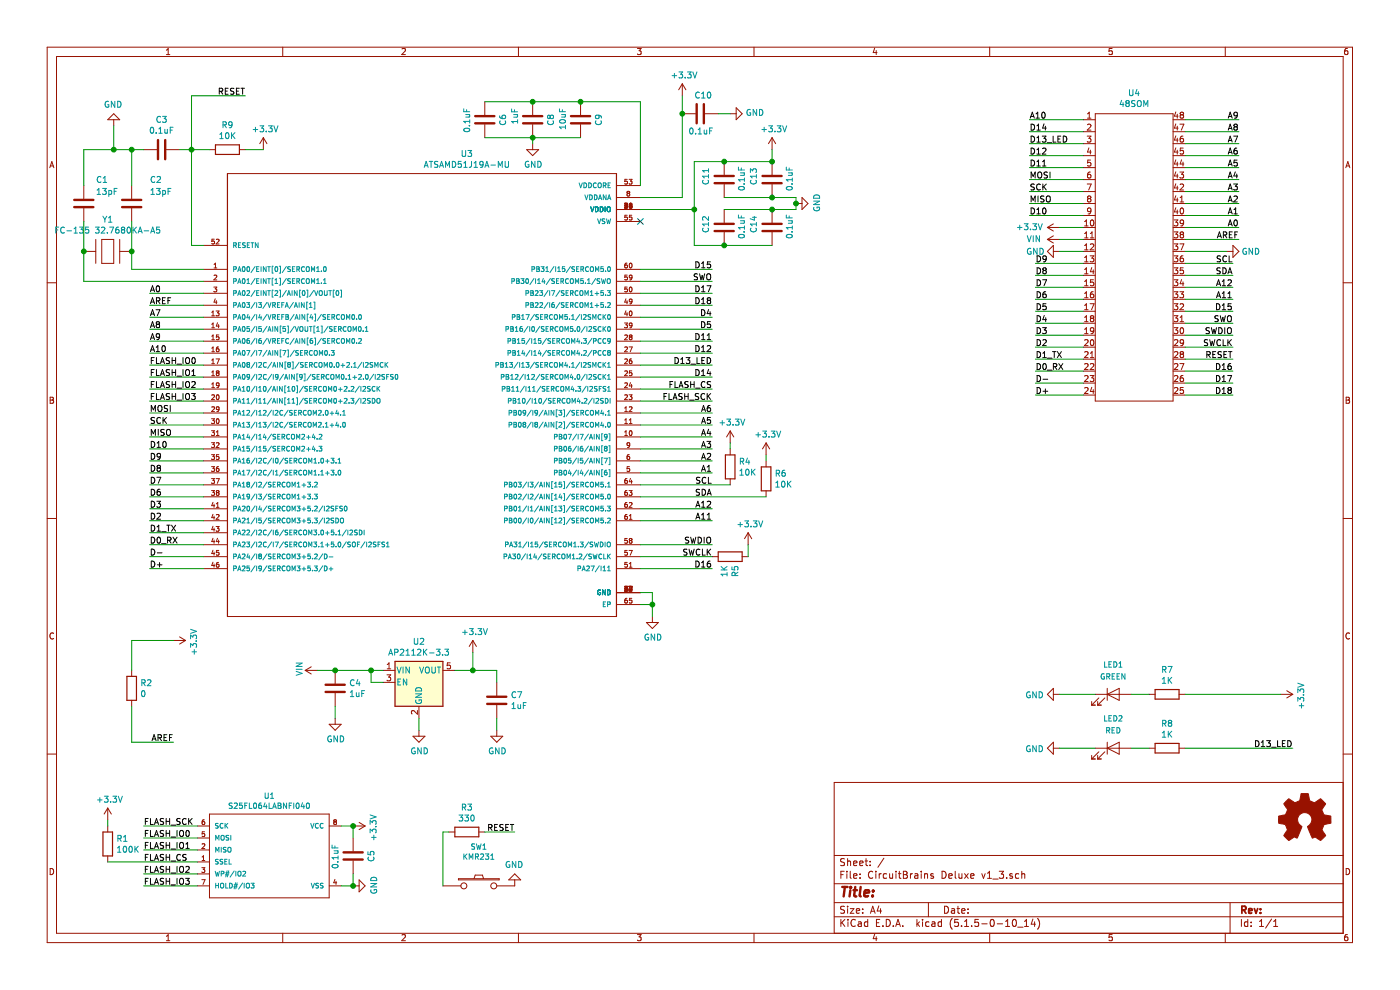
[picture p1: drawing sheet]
EESchema Schematic File Version 4
EELAYER 30 0
EELAYER END
$Descr A4 11693 8268
encoding utf-8
Sheet 1 1
Title ""
Date ""
Rev ""
Comp ""
Comment1 ""
Comment2 ""
Comment3 ""
Comment4 ""
$EndDescr
$Comp
L Kevin-Clock:XTAL-3.2X1.5 Y1
U 1 1
P 900 2100
F 0 "Y1" H 900 2368 50  0000 C CNN
F 1 "FC-135 32.7680KA-A5" H 900 2277 50  0000 C CNN
F 2 "Kevin-Misc:XTAL3.2x1.5" H 900 2100 50  0001 C CNN
F 3 "~" H 900 2100 50  0001 C CNN
	1    900  2100
	1    0    0    -1  
$EndComp
$Comp
L Device:C C1
U 1 1
P 700 1700
F 0 "C1" H 800 1900 50  0000 L CNN
F 1 "13pF" H 800 1800 50  0000 L CNN
F 2 "Capacitor_SMD:C_0603_1608Metric" H 738 1550 50  0001 C CNN
F 3 "~" H 700 1700 50  0001 C CNN
	1    700  1700
	1    0    0    -1  
$EndComp
$Comp
L Device:C C2
U 1 1
P 1100 1700
F 0 "C2" H 1250 1900 50  0000 L CNN
F 1 "13pF" H 1250 1800 50  0000 L CNN
F 2 "Capacitor_SMD:C_0603_1608Metric" H 1138 1550 50  0001 C CNN
F 3 "~" H 1100 1700 50  0001 C CNN
	1    1100 1700
	1    0    0    -1  
$EndComp
Wire Wire Line
	1700 2250 1100 2250
Wire Wire Line
	1100 2250 1100 2100
$Comp
L power:GND #PWR01
U 1 1
P 950 1050
F 0 "#PWR01" H 950 800 50  0001 C CNN
F 1 "GND" H 955 877 50  0000 C CNN
F 2 "" H 950 1050 50  0001 C CNN
F 3 "" H 950 1050 50  0001 C CNN
	1    950  1050
	-1   0    0    1   
$EndComp
$Comp
L power:GND #PWR013
U 1 1
P 5450 5150
F 0 "#PWR013" H 5450 4900 50  0001 C CNN
F 1 "GND" H 5455 4977 50  0000 C CNN
F 2 "" H 5450 5150 50  0001 C CNN
F 3 "" H 5450 5150 50  0001 C CNN
	1    5450 5150
	1    0    0    -1  
$EndComp
Wire Wire Line
	5350 4950 5450 4950
Wire Wire Line
	5450 4950 5450 5050
$Comp
L Device:C C3
U 1 1
P 1350 1250
F 0 "C3" V 1098 1250 50  0000 C CNN
F 1 "0.1uF" V 1189 1250 50  0000 C CNN
F 2 "Capacitor_SMD:C_0603_1608Metric" H 1388 1100 50  0001 C CNN
F 3 "~" H 1350 1250 50  0001 C CNN
	1    1350 1250
	0    1    1    0   
$EndComp
Wire Wire Line
	1100 2100 1100 1850
Connection ~ 1100 2100
Wire Wire Line
	1100 1550 1100 1250
Wire Wire Line
	1100 1250 950  1250
Connection ~ 950  1250
Wire Wire Line
	1200 1250 1100 1250
Connection ~ 1100 1250
Wire Wire Line
	950  1250 950  1050
Wire Wire Line
	1700 2050 1600 2050
Wire Wire Line
	1600 2050 1600 1250
Wire Wire Line
	1600 1250 1500 1250
Connection ~ 1600 1250
Wire Wire Line
	1600 1250 1600 800 
Wire Wire Line
	1600 800  2050 800 
Text Label 2050 800  2    50   ~ 0
RESET
$Comp
L power:+3.3V #PWR014
U 1 1
P 5700 800
F 0 "#PWR014" H 5700 650 50  0001 C CNN
F 1 "+3.3V" H 5715 973 50  0000 C CNN
F 2 "" H 5700 800 50  0001 C CNN
F 3 "" H 5700 800 50  0001 C CNN
	1    5700 800 
	1    0    0    -1  
$EndComp
$Comp
L power:GND #PWR015
U 1 1
P 6100 950
F 0 "#PWR015" H 6100 700 50  0001 C CNN
F 1 "GND" V 6105 822 50  0000 R CNN
F 2 "" H 6100 950 50  0001 C CNN
F 3 "" H 6100 950 50  0001 C CNN
	1    6100 950 
	0    -1   -1   0   
$EndComp
$Comp
L Device:C C10
U 1 1
P 5850 950
F 0 "C10" V 6000 1000 50  0000 R CNN
F 1 "0.1uF" V 5700 1050 50  0000 R CNN
F 2 "Capacitor_SMD:C_0603_1608Metric" H 5888 800 50  0001 C CNN
F 3 "~" H 5850 950 50  0001 C CNN
	1    5850 950 
	0    -1   -1   0   
$EndComp
Wire Wire Line
	5700 950  5700 800 
Wire Wire Line
	6000 950  6100 950 
$Comp
L Device:C C9
U 1 1
P 4850 1000
F 0 "C9" V 5000 1050 50  0000 R CNN
F 1 "10uF" V 4700 1100 50  0000 R CNN
F 2 "Capacitor_SMD:C_0603_1608Metric" H 4888 850 50  0001 C CNN
F 3 "~" H 4850 1000 50  0001 C CNN
	1    4850 1000
	1    0    0    -1  
$EndComp
$Comp
L Device:C C8
U 1 1
P 4450 1000
F 0 "C8" V 4600 1050 50  0000 R CNN
F 1 "1uF" V 4300 1100 50  0000 R CNN
F 2 "Capacitor_SMD:C_0603_1608Metric" H 4488 850 50  0001 C CNN
F 3 "~" H 4450 1000 50  0001 C CNN
	1    4450 1000
	1    0    0    -1  
$EndComp
$Comp
L Device:C C6
U 1 1
P 4050 1000
F 0 "C6" V 4200 1050 50  0000 R CNN
F 1 "0.1uF" V 3900 1100 50  0000 R CNN
F 2 "Capacitor_SMD:C_0603_1608Metric" H 4088 850 50  0001 C CNN
F 3 "~" H 4050 1000 50  0001 C CNN
	1    4050 1000
	1    0    0    -1  
$EndComp
Wire Wire Line
	5350 850  4850 850 
Wire Wire Line
	4850 850  4450 850 
Connection ~ 4850 850 
Wire Wire Line
	4050 850  4450 850 
Connection ~ 4450 850 
$Comp
L power:GND #PWR012
U 1 1
P 4450 1200
F 0 "#PWR012" H 4450 950 50  0001 C CNN
F 1 "GND" H 4455 1027 50  0000 C CNN
F 2 "" H 4450 1200 50  0001 C CNN
F 3 "" H 4450 1200 50  0001 C CNN
	1    4450 1200
	1    0    0    -1  
$EndComp
Wire Wire Line
	4850 1150 4450 1150
Wire Wire Line
	4450 1150 4050 1150
Connection ~ 4450 1150
Wire Wire Line
	4450 1150 4450 1200
$Comp
L power:GND #PWR011
U 1 1
P 4300 7400
F 0 "#PWR011" H 4300 7150 50  0001 C CNN
F 1 "GND" H 4305 7227 50  0000 C CNN
F 2 "" H 4300 7400 50  0001 C CNN
F 3 "" H 4300 7400 50  0001 C CNN
	1    4300 7400
	-1   0    0    1   
$EndComp
$Comp
L Device:R R5
U 1 1
P 6100 4650
F 0 "R5" H 6170 4696 50  0000 L CNN
F 1 "1K" H 6170 4605 50  0000 L CNN
F 2 "Resistor_SMD:R_0603_1608Metric" V 6030 4650 50  0001 C CNN
F 3 "~" H 6100 4650 50  0001 C CNN
	1    6100 4650
	0    1    1    0   
$EndComp
$Comp
L power:+3.3V #PWR017
U 1 1
P 6250 4550
F 0 "#PWR017" H 6250 4400 50  0001 C CNN
F 1 "+3.3V" H 6265 4723 50  0000 C CNN
F 2 "" H 6250 4550 50  0001 C CNN
F 3 "" H 6250 4550 50  0001 C CNN
	1    6250 4550
	1    0    0    -1  
$EndComp
Wire Wire Line
	6250 4650 6250 4550
$Comp
L power:+3.3V #PWR06
U 1 1
P 2950 6900
F 0 "#PWR06" H 2950 6750 50  0001 C CNN
F 1 "+3.3V" H 2965 7073 50  0000 C CNN
F 2 "" H 2950 6900 50  0001 C CNN
F 3 "" H 2950 6900 50  0001 C CNN
	1    2950 6900
	0    1    1    0   
$EndComp
$Comp
L power:GND #PWR07
U 1 1
P 2950 7400
F 0 "#PWR07" H 2950 7150 50  0001 C CNN
F 1 "GND" H 2955 7227 50  0000 C CNN
F 2 "" H 2950 7400 50  0001 C CNN
F 3 "" H 2950 7400 50  0001 C CNN
	1    2950 7400
	0    -1   -1   0   
$EndComp
Wire Wire Line
	1650 6900 1200 6900
Wire Wire Line
	1650 7000 1200 7000
Wire Wire Line
	1650 7100 1200 7100
Wire Wire Line
	1650 7300 1200 7300
Wire Wire Line
	1650 7400 1200 7400
$Comp
L Device:R R1
U 1 1
P 900 7050
F 0 "R1" H 970 7096 50  0000 L CNN
F 1 "100K" H 970 7005 50  0000 L CNN
F 2 "Resistor_SMD:R_0603_1608Metric" V 830 7050 50  0001 C CNN
F 3 "~" H 900 7050 50  0001 C CNN
	1    900  7050
	1    0    0    -1  
$EndComp
$Comp
L power:+3.3V #PWR02
U 1 1
P 900 6850
F 0 "#PWR02" H 900 6700 50  0001 C CNN
F 1 "+3.3V" H 915 7023 50  0000 C CNN
F 2 "" H 900 6850 50  0001 C CNN
F 3 "" H 900 6850 50  0001 C CNN
	1    900  6850
	1    0    0    -1  
$EndComp
Text Label 1200 6900 0    50   ~ 0
FLASH_SCK
Text Label 1200 7000 0    50   ~ 0
FLASH_IO0
Text Label 1200 7100 0    50   ~ 0
FLASH_IO1
Text Label 1200 7200 0    50   ~ 0
FLASH_CS
Text Label 1200 7300 0    50   ~ 0
FLASH_IO2
Text Label 1200 7400 0    50   ~ 0
FLASH_IO3
$Comp
L Regulator_Linear:AP2112K-3.3 U2
U 1 1
P 3500 5700
F 0 "U2" H 3500 6042 50  0000 C CNN
F 1 "AP2112K-3.3" H 3500 5951 50  0000 C CNN
F 2 "Package_TO_SOT_SMD:SOT-23-5" H 3500 6025 50  0001 C CNN
F 3 "https://www.diodes.com/assets/Datasheets/AP2112.pdf" H 3500 5800 50  0001 C CNN
	1    3500 5700
	1    0    0    -1  
$EndComp
$Comp
L Device:C C7
U 1 1
P 4150 5850
F 0 "C7" H 4265 5896 50  0000 L CNN
F 1 "1uF" H 4265 5805 50  0000 L CNN
F 2 "Capacitor_SMD:C_0603_1608Metric" H 4188 5700 50  0001 C CNN
F 3 "~" H 4150 5850 50  0001 C CNN
	1    4150 5850
	1    0    0    -1  
$EndComp
$Comp
L power:GND #PWR010
U 1 1
P 4150 6100
F 0 "#PWR010" H 4150 5850 50  0001 C CNN
F 1 "GND" H 4155 5927 50  0000 C CNN
F 2 "" H 4150 6100 50  0001 C CNN
F 3 "" H 4150 6100 50  0001 C CNN
	1    4150 6100
	1    0    0    -1  
$EndComp
Wire Wire Line
	4150 6000 4150 6100
$Comp
L power:+3.3V #PWR09
U 1 1
P 3950 5450
F 0 "#PWR09" H 3950 5300 50  0001 C CNN
F 1 "+3.3V" H 3965 5623 50  0000 C CNN
F 2 "" H 3950 5450 50  0001 C CNN
F 3 "" H 3950 5450 50  0001 C CNN
	1    3950 5450
	1    0    0    -1  
$EndComp
Wire Wire Line
	4150 5700 4150 5600
Wire Wire Line
	4150 5600 3950 5600
Wire Wire Line
	3950 5450 3950 5600
$Comp
L power:GND #PWR08
U 1 1
P 3500 6100
F 0 "#PWR08" H 3500 5850 50  0001 C CNN
F 1 "GND" H 3505 5927 50  0000 C CNN
F 2 "" H 3500 6100 50  0001 C CNN
F 3 "" H 3500 6100 50  0001 C CNN
	1    3500 6100
	1    0    0    -1  
$EndComp
Wire Wire Line
	3500 6000 3500 6100
$Comp
L Device:C C4
U 1 1
P 2800 5750
F 0 "C4" H 2915 5796 50  0000 L CNN
F 1 "1uF" H 2915 5705 50  0000 L CNN
F 2 "Capacitor_SMD:C_0603_1608Metric" H 2838 5600 50  0001 C CNN
F 3 "~" H 2800 5750 50  0001 C CNN
	1    2800 5750
	1    0    0    -1  
$EndComp
$Comp
L power:GND #PWR05
U 1 1
P 2800 6000
F 0 "#PWR05" H 2800 5750 50  0001 C CNN
F 1 "GND" H 2805 5827 50  0000 C CNN
F 2 "" H 2800 6000 50  0001 C CNN
F 3 "" H 2800 6000 50  0001 C CNN
	1    2800 6000
	1    0    0    -1  
$EndComp
Wire Wire Line
	2800 5900 2800 6000
Connection ~ 5700 950 
Wire Wire Line
	5350 1650 5700 1650
Wire Wire Line
	5700 950  5700 1650
$Comp
L power:+3.3V #PWR019
U 1 1
P 6450 1250
F 0 "#PWR019" H 6450 1100 50  0001 C CNN
F 1 "+3.3V" H 6465 1423 50  0000 C CNN
F 2 "" H 6450 1250 50  0001 C CNN
F 3 "" H 6450 1250 50  0001 C CNN
	1    6450 1250
	1    0    0    -1  
$EndComp
$Comp
L Device:C C11
U 1 1
P 6050 1500
F 0 "C11" V 6200 1550 50  0000 R CNN
F 1 "0.1uF" V 5900 1600 50  0000 R CNN
F 2 "Capacitor_SMD:C_0603_1608Metric" H 6088 1350 50  0001 C CNN
F 3 "~" H 6050 1500 50  0001 C CNN
	1    6050 1500
	-1   0    0    1   
$EndComp
$Comp
L Device:C C13
U 1 1
P 6450 1500
F 0 "C13" V 6600 1550 50  0000 R CNN
F 1 "0.1uF" V 6300 1600 50  0000 R CNN
F 2 "Capacitor_SMD:C_0603_1608Metric" H 6488 1350 50  0001 C CNN
F 3 "~" H 6450 1500 50  0001 C CNN
	1    6450 1500
	-1   0    0    1   
$EndComp
$Comp
L Device:C C12
U 1 1
P 6050 1900
F 0 "C12" V 6200 1950 50  0000 R CNN
F 1 "0.1uF" V 5900 2000 50  0000 R CNN
F 2 "Capacitor_SMD:C_0603_1608Metric" H 6088 1750 50  0001 C CNN
F 3 "~" H 6050 1900 50  0001 C CNN
	1    6050 1900
	-1   0    0    1   
$EndComp
$Comp
L Device:C C14
U 1 1
P 6450 1900
F 0 "C14" V 6600 1950 50  0000 R CNN
F 1 "0.1uF" V 6300 2000 50  0000 R CNN
F 2 "Capacitor_SMD:C_0603_1608Metric" H 6488 1750 50  0001 C CNN
F 3 "~" H 6450 1900 50  0001 C CNN
	1    6450 1900
	-1   0    0    1   
$EndComp
Wire Wire Line
	6050 1350 6450 1350
Connection ~ 6450 1350
$Comp
L power:GND #PWR020
U 1 1
P 6650 1700
F 0 "#PWR020" H 6650 1450 50  0001 C CNN
F 1 "GND" H 6655 1527 50  0000 C CNN
F 2 "" H 6650 1700 50  0001 C CNN
F 3 "" H 6650 1700 50  0001 C CNN
	1    6650 1700
	0    -1   -1   0   
$EndComp
Wire Wire Line
	6450 1350 6450 1250
Wire Wire Line
	6050 1350 5800 1350
Connection ~ 6050 1350
Wire Wire Line
	6050 1750 6450 1750
Wire Wire Line
	6050 1650 6450 1650
Wire Wire Line
	6450 2050 6050 2050
Wire Wire Line
	6050 2050 5800 2050
Wire Wire Line
	5800 2050 5800 1750
Connection ~ 6050 2050
Wire Wire Line
	6450 1750 6650 1750
Wire Wire Line
	6650 1750 6650 1700
Connection ~ 6450 1750
Wire Wire Line
	6450 1650 6650 1650
Wire Wire Line
	6650 1650 6650 1700
Connection ~ 6450 1650
Connection ~ 6650 1700
Wire Wire Line
	5350 850  5350 1550
Wire Wire Line
	5350 1750 5800 1750
Connection ~ 5800 1750
Wire Wire Line
	5800 1750 5800 1350
Wire Wire Line
	3700 7400 3700 6950
Wire Wire Line
	3700 6950 3750 6950
Text Label 4300 6950 2    50   ~ 0
RESET
Wire Wire Line
	1700 2450 1250 2450
Wire Wire Line
	1700 2650 1250 2650
Wire Wire Line
	1700 2750 1250 2750
Wire Wire Line
	1700 2850 1250 2850
Text Label 1250 2450 0    50   ~ 0
A0
Text Label 1250 2850 0    50   ~ 0
A9
Text Label 1250 2950 0    50   ~ 0
A10
Wire Wire Line
	1700 3050 1250 3050
Text Label 1250 3050 0    50   ~ 0
FLASH_IO0
Wire Wire Line
	1700 3150 1250 3150
Wire Wire Line
	1700 3250 1250 3250
Wire Wire Line
	1700 3350 1250 3350
Text Label 1250 3150 0    50   ~ 0
FLASH_IO1
Text Label 1250 3250 0    50   ~ 0
FLASH_IO2
Text Label 1250 3350 0    50   ~ 0
FLASH_IO3
Wire Wire Line
	1700 3450 1250 3450
Wire Wire Line
	1700 3550 1250 3550
Wire Wire Line
	1700 3650 1250 3650
Text Label 1250 3450 0    50   ~ 0
MOSI
Text Label 1250 3550 0    50   ~ 0
SCK
Text Label 1250 3650 0    50   ~ 0
MISO
Wire Wire Line
	1700 4450 1250 4450
Wire Wire Line
	1700 4550 1250 4550
Wire Wire Line
	1700 4650 1250 4650
Wire Wire Line
	1700 4750 1250 4750
Text Label 5950 3050 2    50   ~ 0
D13_LED
Text Label 1250 4250 0    50   ~ 0
D3
Text Label 5950 2450 2    50   ~ 0
D17
Text Label 1250 4350 0    50   ~ 0
D2
Text Label 1250 4450 0    50   ~ 0
D1_TX
Text Label 1250 4550 0    50   ~ 0
D0_RX
Text Label 1250 4650 0    50   ~ 0
D-
Text Label 1250 4750 0    50   ~ 0
D+
Text Label 5950 4650 2    50   ~ 0
SWCLK
Text Label 5950 4550 2    50   ~ 0
SWDIO
Text Label 5950 4050 2    50   ~ 0
SCL
Text Label 5950 4150 2    50   ~ 0
SDA
Text Label 1250 2750 0    50   ~ 0
A8
Text Label 1250 2650 0    50   ~ 0
A7
Text Label 5950 3350 2    50   ~ 0
FLASH_SCK
Text Label 5950 3250 2    50   ~ 0
FLASH_CS
Text Label 5950 2950 2    50   ~ 0
D12
Text Label 5950 2550 2    50   ~ 0
D18
Text Label 1250 3850 0    50   ~ 0
D9
Text Label 5950 2850 2    50   ~ 0
D11
Text Label 1250 3750 0    50   ~ 0
D10
Text Label 5950 2350 2    50   ~ 0
SWO
$Comp
L power:+3.3V #PWR029
U 1 1
P 10700 5800
F 0 "#PWR029" H 10700 5650 50  0001 C CNN
F 1 "+3.3V" H 10715 5973 50  0000 C CNN
F 2 "" H 10700 5800 50  0001 C CNN
F 3 "" H 10700 5800 50  0001 C CNN
	1    10700 5800
	0    1    1    0   
$EndComp
$Comp
L Device:R R7
U 1 1
P 9750 5800
F 0 "R7" V 9543 5800 50  0000 C CNN
F 1 "1K" V 9634 5800 50  0000 C CNN
F 2 "Resistor_SMD:R_0603_1608Metric" V 9680 5800 50  0001 C CNN
F 3 "~" H 9750 5800 50  0001 C CNN
	1    9750 5800
	0    1    1    0   
$EndComp
$Comp
L Device:LED LED1
U 1 1
P 9300 5800
F 0 "LED1" H 9300 6050 45  0000 C CNN
F 1 "GREEN" H 9300 5950 45  0000 C CNN
F 2 "LED_SMD:LED_0603_1608Metric" H 9330 5950 20  0001 C CNN
F 3 "" H 9300 5800 50  0001 C CNN
	1    9300 5800
	1    0    0    -1  
$EndComp
$Comp
L power:GND #PWR023
U 1 1
P 8850 5800
F 0 "#PWR023" H 8850 5550 50  0001 C CNN
F 1 "GND" V 8855 5672 50  0000 R CNN
F 2 "" H 8850 5800 50  0001 C CNN
F 3 "" H 8850 5800 50  0001 C CNN
	1    8850 5800
	0    1    1    0   
$EndComp
Wire Wire Line
	9600 5800 9450 5800
Wire Wire Line
	9150 5800 8850 5800
$Comp
L power:GND #PWR024
U 1 1
P 8850 6250
F 0 "#PWR024" H 8850 6000 50  0001 C CNN
F 1 "GND" V 8855 6122 50  0000 R CNN
F 2 "" H 8850 6250 50  0001 C CNN
F 3 "" H 8850 6250 50  0001 C CNN
	1    8850 6250
	0    1    1    0   
$EndComp
Wire Wire Line
	8850 6250 9150 6250
Wire Wire Line
	9450 6250 9600 6250
Text Label 10800 6250 2    50   ~ 0
D13_LED
Wire Wire Line
	5350 4650 5950 4650
Wire Wire Line
	5350 4550 5950 4550
Wire Wire Line
	5350 3550 5950 3550
Wire Wire Line
	5350 3450 5950 3450
Wire Wire Line
	5350 3350 5950 3350
Wire Wire Line
	5350 3250 5950 3250
Wire Wire Line
	5350 2450 5950 2450
Wire Wire Line
	5350 2250 5950 2250
Wire Wire Line
	5350 2550 5950 2550
Wire Wire Line
	5350 2350 5950 2350
Wire Wire Line
	900  6850 900  6900
Wire Wire Line
	700  2350 700  2100
Wire Wire Line
	700  2350 1700 2350
Wire Wire Line
	700  2100 700  1850
Connection ~ 700  2100
Wire Wire Line
	700  1550 700  1250
Wire Wire Line
	700  1250 950  1250
$Comp
L Device:R R3
U 1 1
P 3900 6950
F 0 "R3" V 3693 6950 50  0000 C CNN
F 1 "330" V 3784 6950 50  0000 C CNN
F 2 "Resistor_SMD:R_0603_1608Metric" V 3830 6950 50  0001 C CNN
F 3 "~" H 3900 6950 50  0001 C CNN
	1    3900 6950
	0    1    1    0   
$EndComp
Wire Wire Line
	4050 6950 4300 6950
$Comp
L Device:C C5
U 1 1
P 2950 7150
F 0 "C5" V 3100 7200 50  0000 R CNN
F 1 "0.1uF" V 2800 7250 50  0000 R CNN
F 2 "Capacitor_SMD:C_0603_1608Metric" H 2988 7000 50  0001 C CNN
F 3 "~" H 2950 7150 50  0001 C CNN
	1    2950 7150
	1    0    0    -1  
$EndComp
Wire Wire Line
	2850 7400 2950 7400
Wire Wire Line
	2850 6900 2950 6900
Wire Wire Line
	2950 7000 2950 6900
Connection ~ 2950 6900
Wire Wire Line
	2950 7300 2950 7400
Connection ~ 2950 7400
Wire Wire Line
	1700 2550 1250 2550
Wire Wire Line
	5350 4050 6100 4050
Wire Wire Line
	5350 4150 6400 4150
Wire Wire Line
	6400 3800 6400 3850
$Comp
L power:+3.3V #PWR018
U 1 1
P 6400 3800
F 0 "#PWR018" H 6400 3650 50  0001 C CNN
F 1 "+3.3V" H 6415 3973 50  0000 C CNN
F 2 "" H 6400 3800 50  0001 C CNN
F 3 "" H 6400 3800 50  0001 C CNN
	1    6400 3800
	1    0    0    -1  
$EndComp
$Comp
L Device:R R6
U 1 1
P 6400 4000
F 0 "R6" H 6470 4046 50  0000 L CNN
F 1 "10K" H 6470 3955 50  0000 L CNN
F 2 "Resistor_SMD:R_0603_1608Metric" V 6330 4000 50  0001 C CNN
F 3 "~" H 6400 4000 50  0001 C CNN
	1    6400 4000
	1    0    0    -1  
$EndComp
Wire Wire Line
	6100 3700 6100 3750
$Comp
L power:+3.3V #PWR016
U 1 1
P 6100 3700
F 0 "#PWR016" H 6100 3550 50  0001 C CNN
F 1 "+3.3V" H 6115 3873 50  0000 C CNN
F 2 "" H 6100 3700 50  0001 C CNN
F 3 "" H 6100 3700 50  0001 C CNN
	1    6100 3700
	1    0    0    -1  
$EndComp
$Comp
L Device:R R4
U 1 1
P 6100 3900
F 0 "R4" H 6170 3946 50  0000 L CNN
F 1 "10K" H 6170 3855 50  0000 L CNN
F 2 "Resistor_SMD:R_0603_1608Metric" V 6030 3900 50  0001 C CNN
F 3 "~" H 6100 3900 50  0001 C CNN
	1    6100 3900
	1    0    0    -1  
$EndComp
$Comp
L Graphic:Logo_Open_Hardware_Small #LOGO1
U 1 1
P 10900 6850
F 0 "#LOGO1" H 10900 7125 50  0001 C CNN
F 1 "Logo_Open_Hardware_Small" H 10900 6625 50  0001 C CNN
F 2 "" H 10900 6850 50  0001 C CNN
F 3 "~" H 10900 6850 50  0001 C CNN
	1    10900 6850
	1    0    0    -1  
$EndComp
Wire Wire Line
	5350 4750 5950 4750
Text Label 5950 3550 2    50   ~ 0
A5
Wire Wire Line
	5350 3750 5950 3750
Text Label 5950 3650 2    50   ~ 0
A4
Wire Wire Line
	3200 5700 3100 5700
Wire Wire Line
	3100 5700 3100 5600
Wire Wire Line
	3100 5600 3200 5600
Wire Wire Line
	3100 5600 2800 5600
Connection ~ 3100 5600
Wire Wire Line
	3800 5600 3950 5600
Connection ~ 3950 5600
$Comp
L Device:R R8
U 1 1
P 9750 6250
F 0 "R8" V 9543 6250 50  0000 C CNN
F 1 "1K" V 9634 6250 50  0000 C CNN
F 2 "Resistor_SMD:R_0603_1608Metric" V 9680 6250 50  0001 C CNN
F 3 "~" H 9750 6250 50  0001 C CNN
	1    9750 6250
	0    1    1    0   
$EndComp
$Comp
L Device:LED LED2
U 1 1
P 9300 6250
F 0 "LED2" H 9300 6500 45  0000 C CNN
F 1 "RED" H 9300 6400 45  0000 C CNN
F 2 "LED_SMD:LED_0603_1608Metric" H 9330 6400 20  0001 C CNN
F 3 "" H 9300 6250 50  0001 C CNN
	1    9300 6250
	1    0    0    -1  
$EndComp
$Comp
L Kevin-Switches:SPST-NO SW1
U 1 1
P 4000 7400
F 0 "SW1" H 4000 7729 45  0000 C CNN
F 1 "KMR231" H 4000 7645 45  0000 C CNN
F 2 "Kevin-Switches:KMR231" H 4030 7550 20  0001 C CNN
F 3 "" H 4000 7400 50  0001 C CNN
	1    4000 7400
	1    0    0    -1  
$EndComp
$Comp
L power:GND #PWR028
U 1 1
P 8850 2100
F 0 "#PWR028" H 8850 1850 50  0001 C CNN
F 1 "GND" V 8850 1900 50  0000 C CNN
F 2 "" H 8850 2100 50  0001 C CNN
F 3 "" H 8850 2100 50  0001 C CNN
	1    8850 2100
	0    1    1    0   
$EndComp
$Comp
L power:+3.3V #PWR026
U 1 1
P 8850 1900
F 0 "#PWR026" H 8850 1750 50  0001 C CNN
F 1 "+3.3V" V 8850 2150 50  0000 C CNN
F 2 "" H 8850 1900 50  0001 C CNN
F 3 "" H 8850 1900 50  0001 C CNN
	1    8850 1900
	0    -1   -1   0   
$EndComp
Connection ~ 2800 5600
Wire Wire Line
	5350 3650 5950 3650
Text Label 5950 3450 2    50   ~ 0
A6
Wire Wire Line
	5350 3150 5950 3150
Wire Wire Line
	5350 3850 5950 3850
Wire Wire Line
	5350 3950 5950 3950
Wire Wire Line
	5350 4250 5950 4250
Wire Wire Line
	5350 4350 5950 4350
Wire Wire Line
	1700 4350 1250 4350
Wire Wire Line
	1700 2950 1250 2950
Text Label 5950 3850 2    50   ~ 0
A2
Text Label 5950 3750 2    50   ~ 0
A3
Text Label 5950 3150 2    50   ~ 0
D14
Text Label 5950 2250 2    50   ~ 0
D15
Text Label 5950 4750 2    50   ~ 0
D16
Wire Wire Line
	5350 2850 5950 2850
Wire Wire Line
	5350 2950 5950 2950
Wire Wire Line
	5350 3050 5950 3050
Wire Wire Line
	1700 3750 1250 3750
Wire Wire Line
	1700 3850 1250 3850
Wire Wire Line
	1700 3950 1250 3950
Wire Wire Line
	9900 5800 10700 5800
Wire Wire Line
	9900 6250 10800 6250
$Comp
L Kevin-Power:VIN #PWR03
U 1 1
P 2650 5600
F 0 "#PWR03" H 2650 5450 50  0001 C CNN
F 1 "VIN" H 2600 5750 50  0000 L CNN
F 2 "" H 2650 5600 50  0001 C CNN
F 3 "" H 2650 5600 50  0001 C CNN
	1    2650 5600
	0    -1   -1   0   
$EndComp
$Comp
L Kevin-Power:VIN #PWR027
U 1 1
P 8850 2000
F 0 "#PWR027" H 8850 1850 50  0001 C CNN
F 1 "VIN" V 8850 2150 50  0000 L CNN
F 2 "" H 8850 2000 50  0001 C CNN
F 3 "" H 8850 2000 50  0001 C CNN
	1    8850 2000
	0    -1   -1   0   
$EndComp
Wire Wire Line
	2650 5600 2800 5600
Text Label 1250 2550 0    50   ~ 0
AREF
Wire Wire Line
	5350 2650 5950 2650
Wire Wire Line
	5350 2750 5950 2750
Wire Wire Line
	1700 4050 1250 4050
Wire Wire Line
	1700 4150 1250 4150
Wire Wire Line
	1700 4250 1250 4250
Text Label 5950 2650 2    50   ~ 0
D4
Text Label 5950 2750 2    50   ~ 0
D5
Text Label 1250 3950 0    50   ~ 0
D8
Text Label 1250 4050 0    50   ~ 0
D7
Text Label 1250 4150 0    50   ~ 0
D6
Wire Wire Line
	9050 2200 8650 2200
Wire Wire Line
	9050 2300 8650 2300
Wire Wire Line
	9050 2400 8650 2400
Wire Wire Line
	9050 2500 8650 2500
Wire Wire Line
	9050 2600 8650 2600
Wire Wire Line
	9900 1900 10350 1900
Wire Wire Line
	9900 1000 10350 1000
Wire Wire Line
	9900 1100 10350 1100
Wire Wire Line
	9900 1200 10350 1200
Wire Wire Line
	9900 1300 10350 1300
Wire Wire Line
	9900 1400 10350 1400
Wire Wire Line
	9900 1500 10350 1500
Wire Wire Line
	9900 1600 10350 1600
Wire Wire Line
	9900 1700 10350 1700
Wire Wire Line
	9900 1800 10350 1800
Wire Wire Line
	9900 2000 10350 2000
Wire Wire Line
	9900 2100 10250 2100
Wire Wire Line
	9050 2700 8650 2700
Wire Wire Line
	9050 2800 8650 2800
Wire Wire Line
	9050 2900 8650 2900
Wire Wire Line
	9050 3000 8650 3000
Wire Wire Line
	9050 3100 8650 3100
Wire Wire Line
	9050 3200 8650 3200
Wire Wire Line
	9050 3300 8650 3300
Wire Wire Line
	10300 2300 9900 2300
Wire Wire Line
	10300 2400 9900 2400
Wire Wire Line
	10300 2500 9900 2500
Wire Wire Line
	10300 2600 9900 2600
Wire Wire Line
	10300 2700 9900 2700
Wire Wire Line
	10300 2800 9900 2800
Wire Wire Line
	10300 2900 9900 2900
Wire Wire Line
	10300 3000 9900 3000
Wire Wire Line
	10300 3100 9900 3100
Wire Wire Line
	10300 3200 9900 3200
Wire Wire Line
	10300 3300 9900 3300
Wire Wire Line
	9050 1000 8600 1000
Wire Wire Line
	9050 1100 8600 1100
Wire Wire Line
	9050 1200 8600 1200
Wire Wire Line
	9050 1300 8600 1300
Wire Wire Line
	9050 1400 8600 1400
Wire Wire Line
	9050 1500 8600 1500
Wire Wire Line
	9050 1600 8600 1600
Wire Wire Line
	9050 1700 8600 1700
$Comp
L power:GND #PWR025
U 1 1
P 10250 2100
F 0 "#PWR025" H 10250 1850 50  0001 C CNN
F 1 "GND" V 10250 1900 50  0000 C CNN
F 2 "" H 10250 2100 50  0001 C CNN
F 3 "" H 10250 2100 50  0001 C CNN
	1    10250 2100
	0    -1   1    0   
$EndComp
Wire Wire Line
	9050 1900 8850 1900
Wire Wire Line
	9050 2000 8850 2000
Wire Wire Line
	9050 2100 8850 2100
Text Label 10300 3000 2    50   ~ 0
RESET
Wire Wire Line
	8600 1800 9050 1800
Text Label 8600 1200 0    50   ~ 0
D13_LED
Text Label 8600 1100 0    50   ~ 0
D14
Text Label 10300 2600 2    50   ~ 0
D15
Text Label 10300 3100 2    50   ~ 0
D16
Text Label 8600 1500 0    50   ~ 0
MOSI
Text Label 8600 1600 0    50   ~ 0
SCK
Text Label 8600 1700 0    50   ~ 0
MISO
Text Label 8650 2900 0    50   ~ 0
D2
Text Label 10350 1400 2    50   ~ 0
A5
Text Label 5950 4250 2    50   ~ 0
A12
Text Label 5950 3950 2    50   ~ 0
A1
Text Label 8650 2800 0    50   ~ 0
D3
Text Label 8650 2700 0    50   ~ 0
D4
Text Label 8650 2600 0    50   ~ 0
D5
Text Label 8650 2500 0    50   ~ 0
D6
Text Label 8650 2400 0    50   ~ 0
D7
Text Label 8650 2300 0    50   ~ 0
D8
Text Label 8650 2200 0    50   ~ 0
D9
Text Label 8650 3000 0    50   ~ 0
D1_TX
Text Label 8650 3100 0    50   ~ 0
D0_RX
Text Label 8650 3200 0    50   ~ 0
D-
Text Label 8650 3300 0    50   ~ 0
D+
Text Label 8600 1800 0    50   ~ 0
D10
Text Label 8600 1400 0    50   ~ 0
D11
Text Label 8600 1300 0    50   ~ 0
D12
Text Label 10300 2900 2    50   ~ 0
SWCLK
Text Label 10300 2800 2    50   ~ 0
SWDIO
Text Label 10300 2700 2    50   ~ 0
SWO
Text Label 10300 3300 2    50   ~ 0
D18
Text Label 10350 1800 2    50   ~ 0
A1
Text Label 10300 2400 2    50   ~ 0
A12
Text Label 10300 2300 2    50   ~ 0
SDA
Text Label 10300 2200 2    50   ~ 0
SCL
Text Label 10350 1900 2    50   ~ 0
A0
Text Label 10350 2000 2    50   ~ 0
AREF
Text Label 10300 2500 2    50   ~ 0
A11
Text Label 8600 1000 0    50   ~ 0
A10
Text Label 10350 1000 2    50   ~ 0
A9
Text Label 10350 1100 2    50   ~ 0
A8
Text Label 10350 1200 2    50   ~ 0
A7
Text Label 10350 1300 2    50   ~ 0
A6
Text Label 10350 1700 2    50   ~ 0
A2
Text Label 10350 1600 2    50   ~ 0
A3
Text Label 10350 1500 2    50   ~ 0
A4
Wire Wire Line
	9900 2200 10300 2200
Text Label 10300 3200 2    50   ~ 0
D17
$Comp
L Kevin-Connectors:48SOM U4
U 1 1
P 9450 1300
F 0 "U4" H 9475 1825 50  0000 C CNN
F 1 "48SOM" H 9475 1734 50  0000 C CNN
F 2 "Kevin-Connectors:48SOM_29MMx29MM" H 9300 650 50  0001 C CNN
F 3 "" H 9300 650 50  0001 C CNN
	1    9450 1300
	1    0    0    -1  
$EndComp
Wire Wire Line
	900  7200 1650 7200
NoConn ~ 5350 1850
$Comp
L Kevin-MiscICs:SPIFLASH U1
U 1 1
P 2250 7200
F 0 "U1" H 2250 7754 45  0000 C CNN
F 1 "S25FL064LABNFI040" H 2250 7670 45  0000 C CNN
F 2 "Package_SON:WSON-8_4x4mm_P0.8mm" H 2280 7350 20  0001 C CNN
F 3 "" H 2250 7200 50  0001 C CNN
	1    2250 7200
	1    0    0    -1  
$EndComp
$Comp
L Device:R R2
U 1 1
P 1100 5750
F 0 "R2" H 1170 5796 50  0000 L CNN
F 1 "0" H 1170 5705 50  0000 L CNN
F 2 "Resistor_SMD:R_0603_1608Metric" V 1030 5750 50  0001 C CNN
F 3 "~" H 1100 5750 50  0001 C CNN
	1    1100 5750
	1    0    0    -1  
$EndComp
Wire Wire Line
	1100 5600 1100 5350
Wire Wire Line
	1100 5350 1450 5350
Wire Wire Line
	1100 5900 1100 6200
Wire Wire Line
	1100 6200 1450 6200
Text Label 1450 6200 2    50   ~ 0
AREF
$Comp
L power:+3.3V #PWR0101
U 1 1
P 1450 5350
F 0 "#PWR0101" H 1450 5200 50  0001 C CNN
F 1 "+3.3V" H 1465 5523 50  0000 C CNN
F 2 "" H 1450 5350 50  0001 C CNN
F 3 "" H 1450 5350 50  0001 C CNN
	1    1450 5350
	0    1    1    0   
$EndComp
Wire Wire Line
	5350 5050 5450 5050
Connection ~ 5450 5050
Wire Wire Line
	5450 5050 5450 5150
Text Label 5950 4350 2    50   ~ 0
A11
$Comp
L Device:R R9
U 1 1
P 1900 1250
F 0 "R9" V 1693 1250 50  0000 C CNN
F 1 "10K" V 1784 1250 50  0000 C CNN
F 2 "Resistor_SMD:R_0603_1608Metric" V 1830 1250 50  0001 C CNN
F 3 "~" H 1900 1250 50  0001 C CNN
	1    1900 1250
	0    1    1    0   
$EndComp
$Comp
L power:+3.3V #PWR0102
U 1 1
P 2200 1250
F 0 "#PWR0102" H 2200 1100 50  0001 C CNN
F 1 "+3.3V" H 2215 1423 50  0000 C CNN
F 2 "" H 2200 1250 50  0001 C CNN
F 3 "" H 2200 1250 50  0001 C CNN
	1    2200 1250
	1    0    0    -1  
$EndComp
Wire Wire Line
	1750 1250 1600 1250
Wire Wire Line
	2050 1250 2200 1250
$Comp
L Kevin-CPU_MCU:ATSAMD51J19A U3
U 1 1
P 3600 3250
F 0 "U3" H 3900 5217 50  0000 C CNN
F 1 "ATSAMD51J19A-MU" H 3900 5126 50  0000 C CNN
F 2 "Kevin-QFN:QFN64" H 3600 3250 50  0001 L BNN
F 3 "" H 3600 3250 50  0001 L BNN
F 4 "TQFP-64 Microchip" H 3600 3250 50  0001 L BNN "Field4"
F 5 "MCU 32-bit ARM Cortex M4F RISC 512KB Flash 3.3V 64-Pin TQFP Tray" H 3600 3250 50  0001 L BNN "Field5"
F 6 "Microchip" H 3600 3250 50  0001 L BNN "Field6"
F 7 "Unavailable" H 3600 3250 50  0001 L BNN "Field7"
F 8 "None" H 3600 3250 50  0001 L BNN "Field8"
	1    3600 3250
	1    0    0    -1  
$EndComp
$EndSCHEMATC
